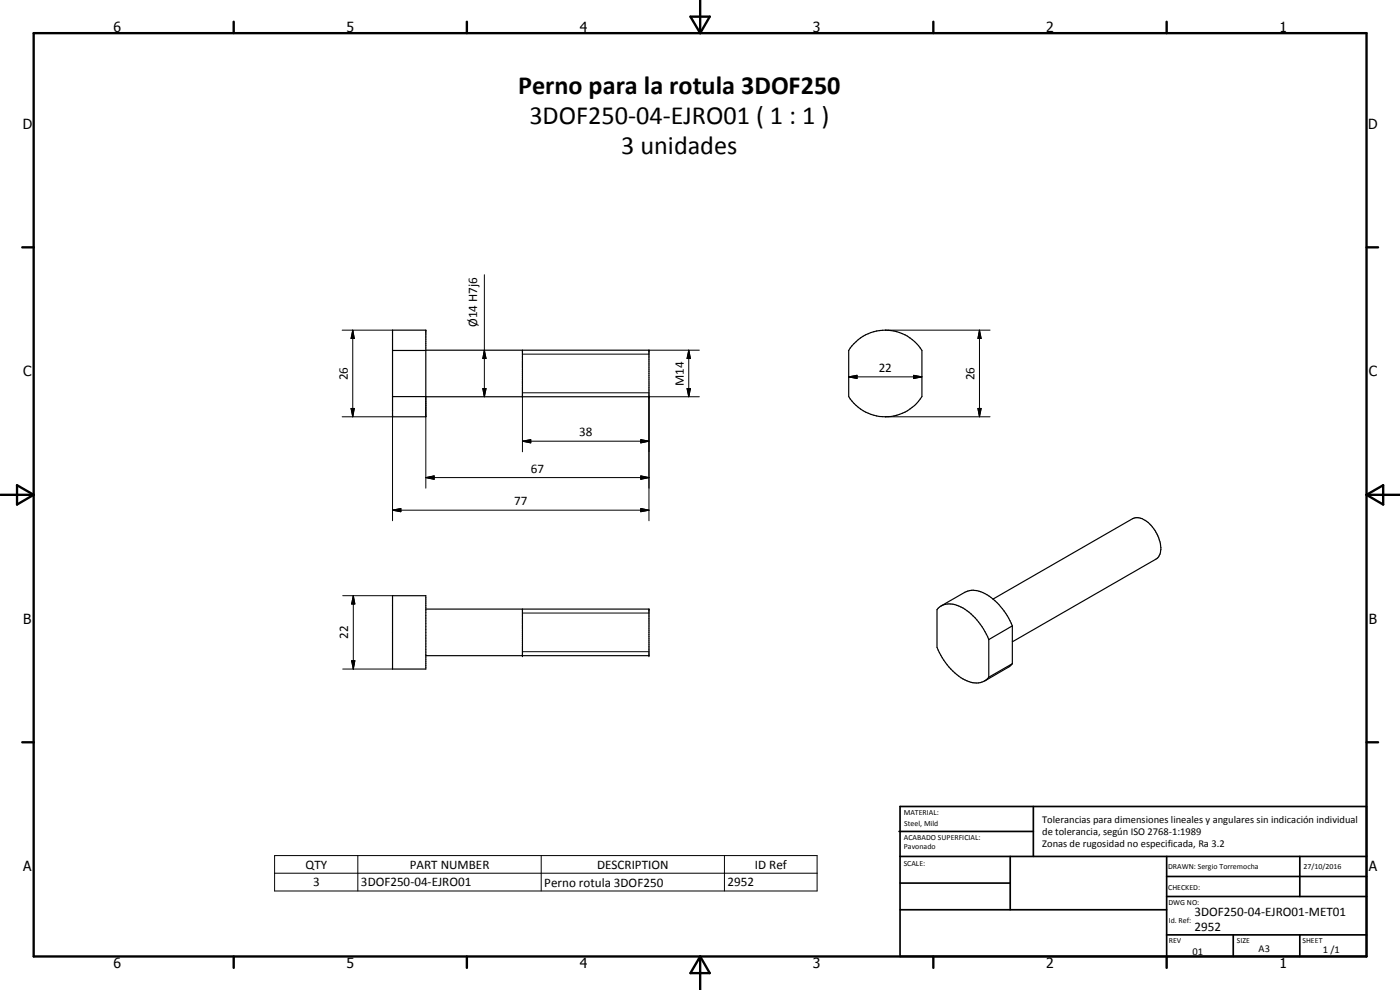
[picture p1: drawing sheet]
<svg xmlns="http://www.w3.org/2000/svg" width="420mm" height="297mm" viewBox="0 0 420 297" stroke-linecap="round" stroke-linejoin="round" font-family="sans-serif">
<g fill="none" stroke="#000" stroke-width=".35">
<path d="M117.8 99.1h10v26h-10zM117.8 119h10M117.8 105.2h10M127.8 105.1h67v13.9h-67M156.8 105.1v13.9M256.3 103.1a13 13 0 0 1 20.4 2.1v13.8a13 13 0 0 1-22 0v-13.8zM117.8 178.7h10v22h-10zM298 179.7l41.9-24.1a4.2 4.2 0 0 1 4.7 1.2 10.2 10.2 0 0 1 3.5 9.4l-.3 .8-.9 .8-43.1 24.8M127.8 182.8h67v13.9h-67M156.8 182.8v13.9M282.5 181.8l7-4.1a7.2 7.2 0 0 1 7.9 1.5 20.5 20.5 0 0 1 6.4 8.6M296.7 191.9v11.3"/>
<path d="M296.7 191.9a17.5 17.5 0 0 0-10.2-10.5 4.9 4.9 0 0 0-5.3 1.5v11.3a17.8 17.8 0 0 0 10.2 10.5 4.9 4.9 0 0 0 5.3-1.5M303.8 199.1l-7.1 4.1M303.8 187.8v11.3M303.8 187.8l-7.1 4.1M303.8 199.1l-1.3 1.1-7 4.1"/>
</g>
<g fill="#000">
<circle cx="156.8" cy="105.1" r=".18"/>
<circle cx="156.8" cy="119" r=".18"/>
<circle cx="194.8" cy="119" r=".18"/>
<circle cx="194.8" cy="105.1" r=".18"/>
<circle cx="156.8" cy="182.8" r=".18"/>
<circle cx="156.8" cy="196.7" r=".18"/>
<circle cx="194.8" cy="182.8" r=".18"/>
<circle cx="194.8" cy="196.7" r=".18"/>
</g>
<g fill="none" stroke="#000" stroke-width=".3">
<path d="M102.7 99.1h15.1M105.9 99.1l.4 2.5h-.9zM105.9 99.1v26M145.4 82.4v36.6M265.7 99.1h31.4M294 99.1l.5 2.5h-1zM294 99.1v26M117.8 119v37.3M127.8 119v27.5M144.9 116.6h1l-.5 2.4zM145.4 105.1l.5 2.5h-1zM156.8 117.9h38"/>
<path d="M156.8 106.3h38M156.8 119v16.6M194.8 105.1h15.1M206.2 116.6h1l-.5 2.4zM206.7 105.1l.5 2.5h-1zM206.7 105.1v13.9M209.9 119h-15.1v37.3M254.7 113.1l2.5-.5v1zM254.7 113.1h22M274.2 112.6l2.5 .5-2.5 .5zM102.7 125.1h15.1M105.4 122.6h.9l-.4 2.5z"/>
<path d="M156.8 132.4l2.5-.5v1zM156.8 132.4h38M192.3 131.9l2.5 .5-2.5 .5zM265.7 125.1h31.4M293.5 122.6h1l-.5 2.5zM117.8 153.1l2.5-.5v.9zM117.8 153.1h77M127.8 143.3l2.5-.5v1zM127.8 143.3h67M192.3 142.8l2.5 .5-2.5 .5zM192.3 152.6l2.5 .5-2.5 .4zM102.9 178.7h14.9"/>
<path d="M106 178.7l.5 2.5h-1zM106 178.7v22M105.5 198.2h1l-.5 2.5zM156.8 195.5h38M156.8 183.9h38M102.9 200.7h14.9M82.4 256.7h162.8v10.6h-162.8zM107.4 256.7v10.6M162.4 256.7v10.6M217.4 256.7v10.6M82.4 262h162.8"/>
</g>
<g fill="none" stroke="#000" stroke-width=".71">
<path d="M10.1 9.9h400v277.1h-400zM70.1 6.5v3.4M140.1 6.5v3.4M207.2 5h5.8l-2.9 4.9zM210.1 0v9.9M280.1 6.5v3.4M350.1 6.5v3.4M6.7 74.2h3.4M410.1 74.2h3.5M.1 148.5h10M5.1 145.6l5 2.9-5 2.9zM410.1 148.5h10"/>
<path d="M410.1 148.5l5-2.9v5.8zM6.7 222.7h3.4M410.1 222.7h3.5M70.1 287v3.4M140.1 287v3.4M210.1 287v10M210.1 287l2.9 5h-5.8zM280.1 287v3.4M350.1 287v3.4"/>
</g>
<g fill="none" stroke="#000" stroke-width=".51">
<path d="M269.8 249.5h40.3M270.1 242h140v45h-140zM270.1 257h140M303.2 257v16M310.1 242v15M350.1 257v30M390.1 257v12M270.1 265h33.1M270.1 273h80M350.1 269h60M350.1 263h60M350.1 280.5h60"/>
<path d="M370.1 280.5v6.5M390.1 280.5v6.5"/>
</g>
<g fill="#000">
<path d="M105.9 99.1l.4 2.5h-.9zM144.9 116.6h1l-.5 2.4zM145.4 105.1l.5 2.5h-1zM206.2 116.6h1l-.5 2.4zM206.7 105.1l.5 2.5h-1zM254.7 113.1l2.5-.5v1zM274.2 112.6l2.5 .5-2.5 .5zM294 99.1l.5 2.5h-1zM105.4 122.6h.9l-.4 2.5zM156.8 132.4l2.5-.5v1zM192.3 131.9l2.5 .5-2.5 .5zM293.5 122.6h1l-.5 2.5z"/>
<path d="M117.8 153.1l2.5-.5v.9zM127.8 143.3l2.5-.5v1zM192.3 142.8l2.5 .5-2.5 .5zM192.3 152.6l2.5 .5-2.5 .4zM105.5 198.2h1l-.5 2.5zM106 178.7l.5 2.5h-1z"/>
</g>
<g font-size="7.9">
<text x="155.5" y="28.3">Perno para la rotula 3DOF250</text>
<text x="158.9" y="37.3">3DOF250-04-EJRO01 ( 1 : 1 )</text>
<text x="186.4" y="46.3">3 unidades</text>
</g>
<g font-size="4.2">
<text x="34" y="9.6">6</text>
<text x="104" y="9.6">5</text>
<text x="174" y="9.6">4</text>
<text x="244" y="9.6">3</text>
<text x="314" y="9.6">2</text>
<text x="384" y="9.6">1</text>
<text x="6.8" y="38.7">D</text>
<text x="410.6" y="38.7">D</text>
<text x="7" y="112.9">C</text>
<text x="410.8" y="112.9">C</text>
<text x="7" y="187.1">B</text>
<text x="410.8" y="187.1">B</text>
<text x="7" y="261.4">A</text>
<text x="410.8" y="261.4">A</text>
<text x="34" y="290.4">6</text>
<text x="104" y="290.4">5</text>
<text x="174" y="290.4">4</text>
<text x="244" y="290.4">3</text>
<text x="314" y="290.4">2</text>
<text x="384" y="290.4">1</text>
</g>
<g font-size="3.9">
<text x="143.2" y="98.1" transform="rotate(-90 143.2 98.1)">Ø14 H7j6</text>
<text x="263.7" y="111.6">22</text>
<text x="104.3" y="114.1" transform="rotate(-90 104.3 114.1)">26</text>
<text x="205.2" y="115.8" transform="rotate(-90 205.2 115.8)">M14</text>
<text x="292.4" y="114.1" transform="rotate(-90 292.4 114.1)">26</text>
<text x="173.8" y="130.9">38</text>
<text x="159.3" y="141.8">67</text>
<text x="154.3" y="151.6">77</text>
<text x="104.5" y="191.8" transform="rotate(-90 104.5 191.8)">22</text>
<text x="91.7" y="260.6">QTY</text>
<text x="123" y="260.6">PART NUMBER</text>
<text x="179.2" y="260.6">DESCRIPTION</text>
<text x="226.5" y="260.7">ID Ref</text>
<text x="94" y="265.9">3</text>
<text x="108.3" y="265.9">3DOF250-04-EJRO01</text>
<text x="163.4" y="266">Perno rotula 3DOF250</text>
<text x="218.3" y="265.9">2952</text>
<text x="358.5" y="275">3DOF250-04-EJRO01-MET01</text>
<text x="358.5" y="279.4">2952</text>
</g>
<g font-size="3.1">
<text x="312.7" y="246.8">Tolerancias para dimensiones lineales y angulares sin indicación individual</text>
<text x="312.7" y="250.4">de tolerancia, según ISO 2768-1:1989</text>
<text x="312.7" y="254">Zonas de rugosidad no especificada, Ra 3.2</text>
<text x="357.9" y="286.4">01</text>
<text x="377.7" y="285.6">A3</text>
<text x="397" y="285.9">1 /1</text>
</g>
<g font-size="2.4">
<text x="271.2" y="244.4">MATERIAL:</text>
<text x="271.3" y="252">ACABADO SUPERFICIAL:</text>
<text x="271.4" y="247.9">Steel, Mild</text>
<text x="271.3" y="254.6">Pavonado</text>
<text x="271.2" y="259.7">SCALE:</text>
<text x="350.6" y="260.8">DRAWN: Sergio Torremocha</text>
<text x="391.2" y="260.6">27/10/2016</text>
<text x="350.6" y="267">CHECKED:</text>
<text x="350.6" y="271.4">DWG NO:</text>
<text x="350.8" y="276.9">Id. Ref:</text>
<text x="350.8" y="282.8">REV</text>
<text x="371.2" y="282.9">SIZE</text>
<text x="390.9" y="282.9">SHEET</text>
</g>
</svg>
